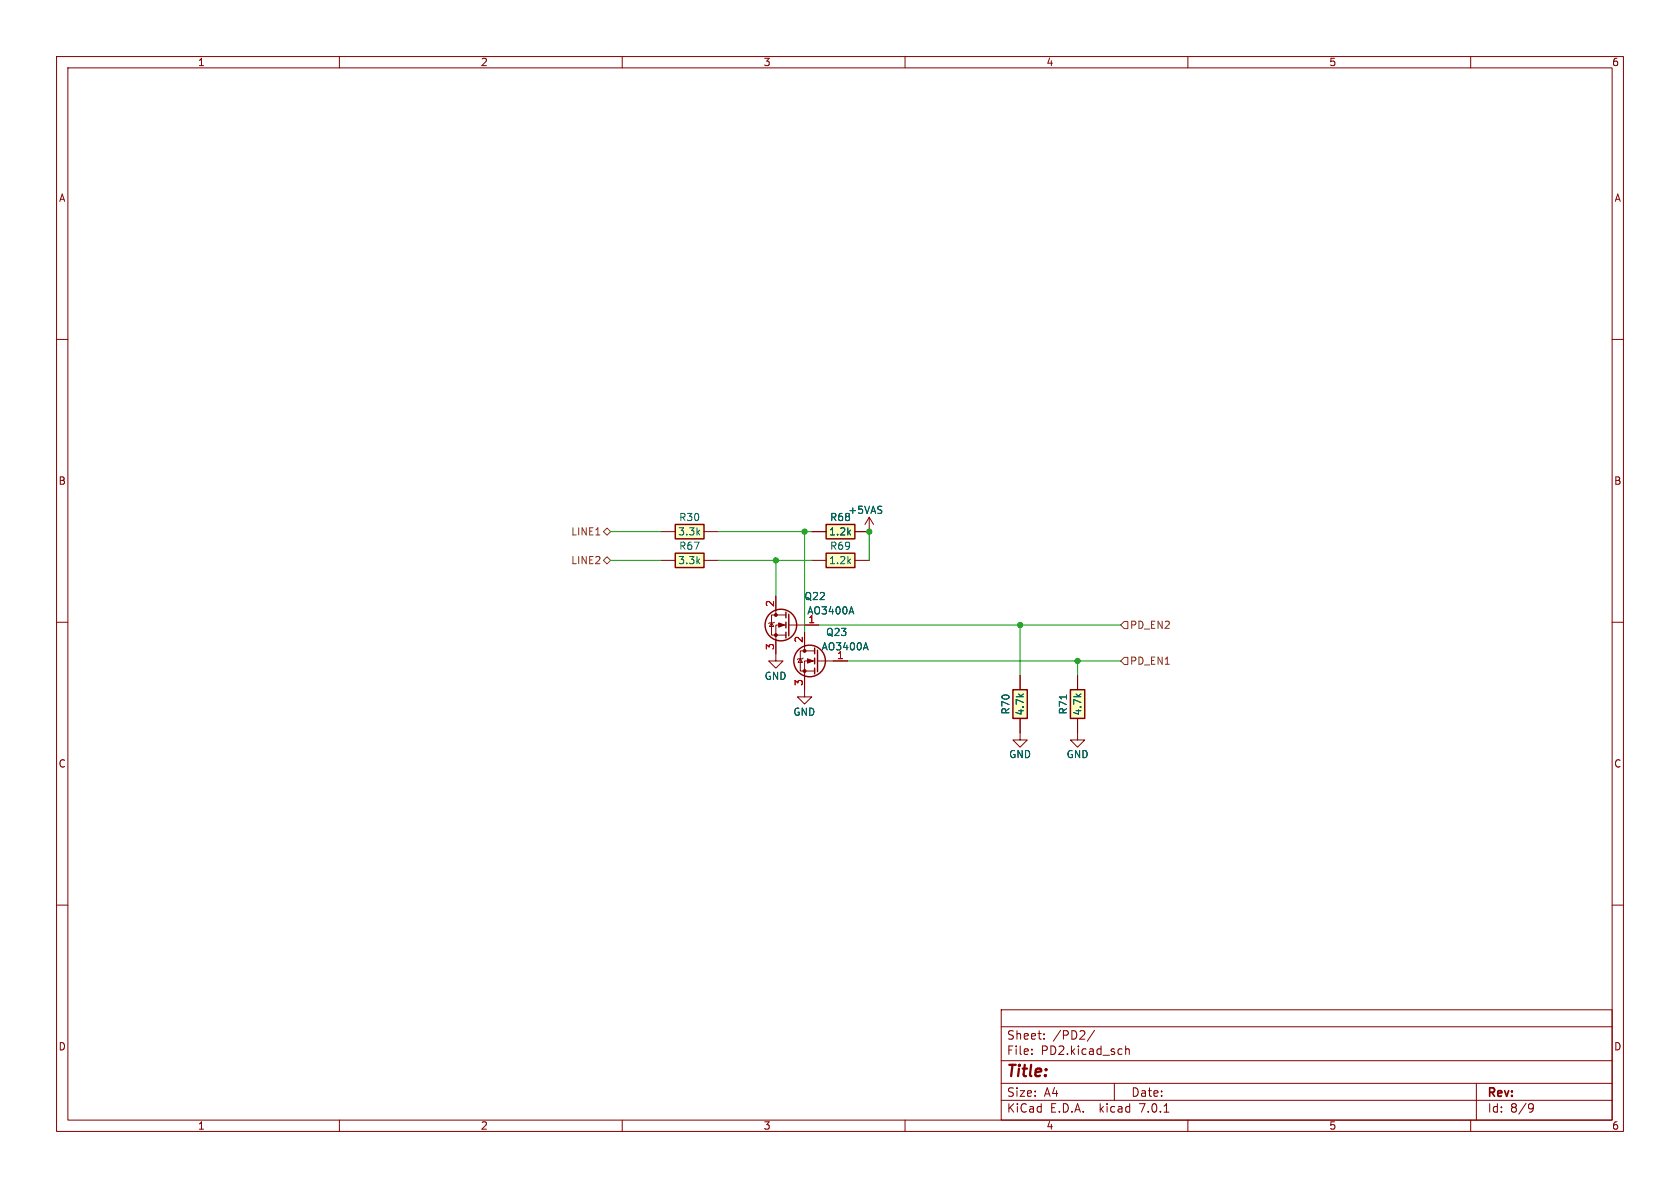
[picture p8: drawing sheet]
<svg xmlns="http://www.w3.org/2000/svg" width="297mm" height="210mm" viewBox="0 0 297 210" stroke-linecap="round" stroke-linejoin="round" font-family="sans-serif">
<g fill="none" stroke="#840000" stroke-width=".18">
<path d="M10 10h277v190h-277zM12 12h273v186h-273zM60 10v2M110 10v2M160 10v2M210 10v2M260 10v2M10 60h2M285 60h2M116.8 94h2.6M116.8 99.1h2.6M124.5 94h2.5"/>
<path d="M124.5 99.1h2.5M143.5 94h2.5M143.5 99.1h2.5M151.1 99.1h2.6M153.7 91.4l.7 1.3M153.7 91.4v2.6h-2.6M153.7 91.4l-.8 1.3M10 110h2M136.4 110.1l.4 .6h-.8zM136.9 110l-.1 .1h-.8l-.1 .1M137.2 105.4v3.3M138.9 110.5h-1.7v6.3h-1.3l1.3 1.3 1.2-1.3h-1.2"/>
<path d="M138.9 108.7h-2.5v3.6h2.5M139.4 110.5h5.4M141.5 116.5l.4 .6h-.8zM142 116.3l-.1 .2h-.8l-.1 .1M142.2 111.8v3.3M144 116.8h-1.8v6.4h-1.2l1.2 1.3 1.3-1.3h-1.3M144 115.1h-2.5v3.5h2.5M144.5 116.8h5.4M180.3 119.4v2.5M190.5 119.4v2.5M285 110h2M180.3 127v3.8h-1.2l1.2 1.3 1.3-1.3h-1.3"/>
<path d="M190.5 127v3.8h-1.3l1.3 1.3 1.3-1.3h-1.3M10 160h2M285 160h2M177 178.5h108v19.5h-108zM60 198v2M110 198v2M160 198v2M177 194.5h108M177 191.5h108M177 187.5h108M177 181.5h108M182.4 186.3v.1"/>
<path d="M182.4 185.5v.1M184.6 183.6v.1M184.6 182.8v.1M193.5 182.1l-1.3 2M197 191.5v3M199 184.9v1.5M199 185.5l.2-.1 .4 .1v.9M205.8 196.6h.8M210 198v2M260 198v2M261 191.5v6.5M270.5 195.1l.5 .1a.99 .99 0 0 1-.4 1.4h-.2"/>
<path d="M271.1 195.7l-.2 .3h-.4"/>
</g>
<g fill="#ffffc2" stroke="#ffffc2" stroke-width=".18">
<path d="M146 92.7h5.1v2.6h-5.1z"/>
<path d="M119.4 97.8h5.1v2.5h-5.1z"/>
<path d="M119.4 92.7h5.1v2.6h-5.1z"/>
<path d="M146 97.8h5.1v2.5h-5.1z"/>
<path d="M189.2 121.9h2.6v5.1h-2.6z"/>
<path d="M179.1 121.9h2.5v5.1h-2.5z"/>
</g>
<g fill="none" stroke="#840000" stroke-width=".25">
<path d="M119.4 97.8h5.1v2.5h-5.1zM119.4 92.7h5.1v2.6h-5.1zM146 92.7h5.1v2.6h-5.1zM146 97.8h5.1v2.5h-5.1zM138.9 108.2v1M138.9 110v1M138.9 111.8v1M139.4 108.6v3.8M144 114.6v1M144 116.3v1M144 118.1v1M144.5 114.9v3.8"/>
<path d="M179.1 121.9h2.5v5.1h-2.5zM189.2 121.9h2.6v5.1h-2.6z"/>
<circle cx="138" cy="110.5" r="2.79"/>
<circle cx="143.1" cy="116.8" r="2.79"/>
</g>
<g fill="#840000" stroke="#840000" stroke-width=".18">
<path d="M142.7 116.5l1.1 .3-1.1 .4z"/>
<path d="M137.7 110.1l1 .4-1 .4z"/>
<circle cx="142.2" cy="118.6" r=".25"/>
<circle cx="142.2" cy="115.1" r=".25"/>
<circle cx="137.2" cy="112.3" r=".25"/>
<circle cx="137.2" cy="108.7" r=".25"/>
</g>
<path d="M150.5 107.3l.4 1.2M153.1 113.6l.4 1.3" fill="none" stroke="#006464" stroke-width=".18"/>
<path d="M105.3 94.6h.8M106.7 94l.6-.7 .6 .7-.6 .6zM107.3 98.4l.6 .7-.6 .6-.6-.6zM198.1 116.8l.7-.6h.6v1.3h-.6zM198.8 109.9h.6v1.2h-.6l-.7-.6z" fill="none" stroke="#725600" stroke-width=".18"/>
<path d="M107.9 94h8.9M107.9 99.1h8.9M127 94h16.5M127 99.1h16.5M137.2 99.1v6.3M142.2 94v17.8M153.7 94v5.1M144.8 110.5h53.3M149.9 116.8h48.2M180.3 110.5v8.9M190.5 116.8v2.6" fill="none" stroke="#009600" stroke-width=".18"/>
<g fill="#009600" stroke="#009600" stroke-width=".18">
<circle cx="142.2" cy="94" r=".46"/>
<circle cx="153.7" cy="94" r=".46"/>
<circle cx="180.3" cy="110.5" r=".46"/>
<circle cx="137.2" cy="99.1" r=".46"/>
<circle cx="190.5" cy="116.8" r=".46"/>
</g>
<text font-size="2.8" fill="#840000" x="178" y="190.8">Title:</text>
<g font-size="2.1" fill="#840000">
<text x="178" y="183.9">Sheet:</text>
<text x="186.2" y="183.9">/PD2/</text>
<text x="178" y="186.6">File:</text>
<text x="184" y="186.6">PD2.kicad_sch</text>
<text x="178" y="196.8">KiCad</text>
<text x="178" y="194">Size:</text>
<text x="184.6" y="194">A4</text>
<text x="185.7" y="196.8">E.D.A.</text>
<text x="194.4" y="196.8">kicad</text>
<text x="200" y="194">Date:</text>
<text x="201.5" y="196.8">7.0.1</text>
<text x="263" y="194.2">Rev:</text>
<text x="263" y="196.8">Id:</text>
<text x="267" y="196.8">8/9</text>
</g>
<g font-size="1.8" fill="#840000">
<text x="35" y="11.8">1</text>
<text x="85" y="11.8">2</text>
<text x="135" y="11.8">3</text>
<text x="185" y="11.8">4</text>
<text x="235" y="11.8">5</text>
<text x="285" y="11.8">6</text>
<text x="10.4" y="35.8">A</text>
<text x="285.4" y="35.8">A</text>
<text x="10.3" y="85.8">B</text>
<text x="285.3" y="85.8">B</text>
<text x="10.3" y="135.8">C</text>
<text x="285.3" y="135.8">C</text>
<text x="10.3" y="185.8">D</text>
<text x="285.3" y="185.8">D</text>
<text x="35" y="199.8">1</text>
<text x="85" y="199.8">2</text>
<text x="135" y="199.8">3</text>
<text x="185" y="199.8">4</text>
<text x="235" y="199.8">5</text>
<text x="285" y="199.8">6</text>
</g>
<g font-size="1.8" fill="#725600">
<text x="100.9" y="94.8">LINE1</text>
<text x="100.9" y="99.9">LINE2</text>
<text x="199.8" y="111.3">PD_EN2</text>
<text x="199.8" y="117.7">PD_EN1</text>
</g>
<g font-size="1.8" fill="#006464">
<text x="119.8" y="94.8">3.3k</text>
<text x="120" y="92.3">R30</text>
<text x="146.5" y="94.8">1.2k</text>
<text x="146.7" y="92.3">R68</text>
<text x="149.9" y="91">+5VAS</text>
<text x="119.8" y="99.9">3.3k</text>
<text x="120" y="97.3">R67</text>
<text x="146.5" y="99.9">1.2k</text>
<text x="146.7" y="97.3">R69</text>
<text x="142.2" y="106.2">Q22</text>
<text x="142.6" y="108.8">AO3400A</text>
<text x="146" y="112.6">Q23</text>
<text x="145.2" y="115.1">AO3400A</text>
<text x="135.1" y="120.3">GND</text>
<text x="140.2" y="126.7">GND</text>
<text x="178.6" y="126.4" transform="rotate(-90 178.6 126.4)">R70</text>
<text x="181.2" y="126.5" transform="rotate(-90 181.2 126.5)">4.7k</text>
<text x="188.8" y="126.4" transform="rotate(-90 188.8 126.4)">R71</text>
<text x="191.3" y="126.5" transform="rotate(-90 191.3 126.5)">4.7k</text>
<text x="178.3" y="134.2">GND</text>
<text x="188.5" y="134.2">GND</text>
</g>
<g font-size="1.8" fill="#a90000">
<text x="136.9" y="107.3" transform="rotate(-90 136.9 107.3)">2</text>
<text x="142" y="113.7" transform="rotate(-90 142 113.7)">2</text>
<text x="142.8" y="110.2">1</text>
<text x="136.9" y="115" transform="rotate(-90 136.9 115)">3</text>
<text x="147.9" y="116.6">1</text>
<text x="142" y="121.3" transform="rotate(-90 142 121.3)">3</text>
</g>
</svg>
